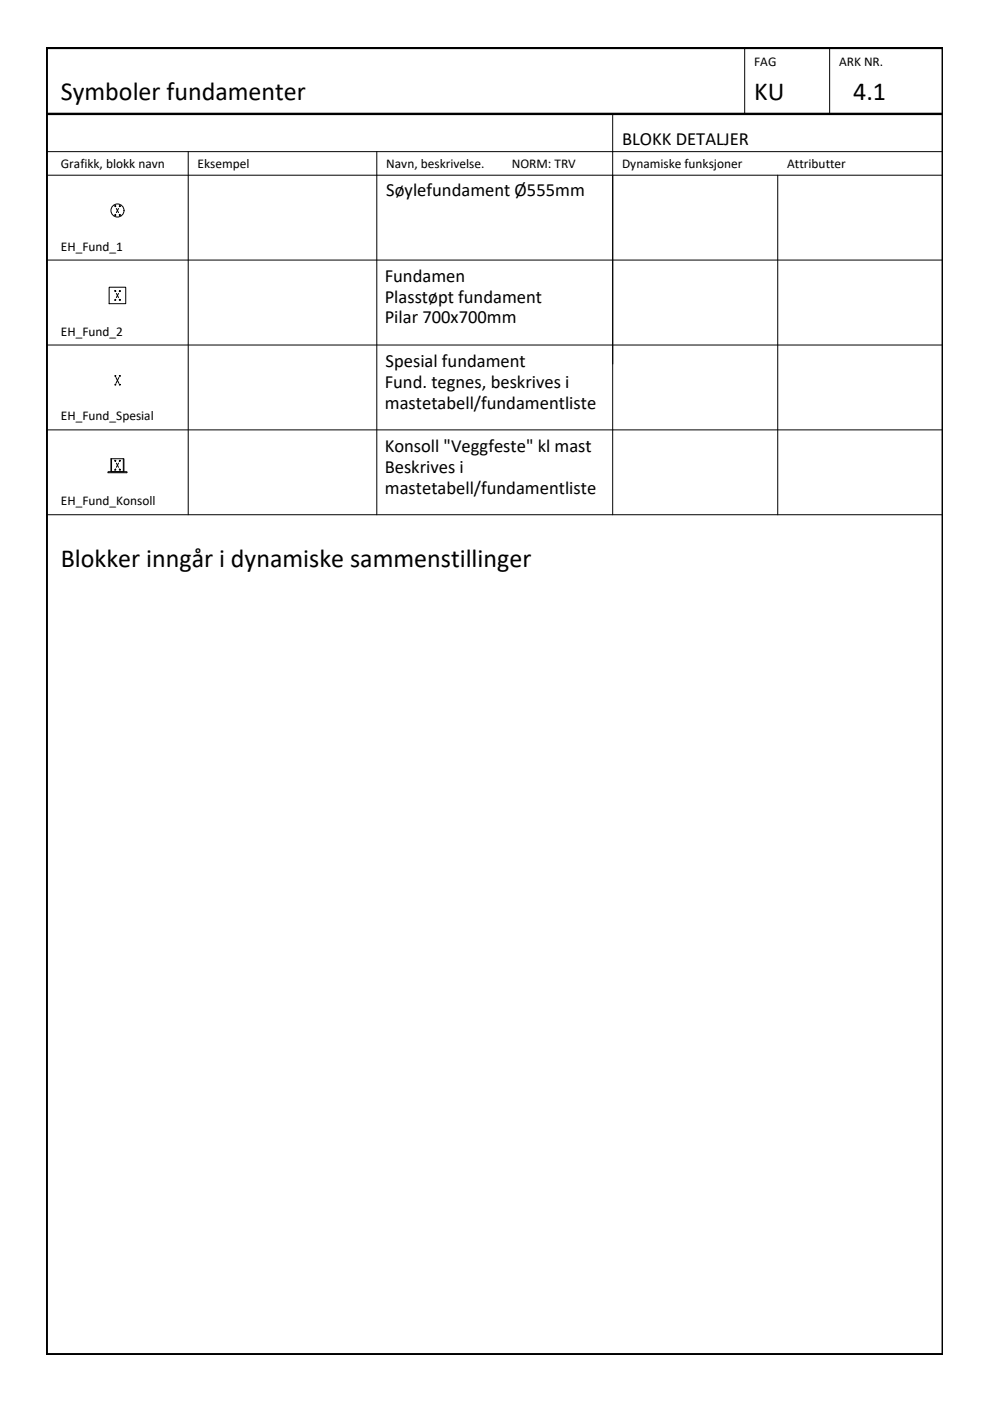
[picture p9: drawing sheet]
<svg xmlns="http://www.w3.org/2000/svg" width="210mm" height="297mm" viewBox="0 0 210 297" stroke-linecap="round" stroke-linejoin="round" font-family="sans-serif">
<!-- layer: JBTEH_KL_Fundamernt -->
<g fill="none" stroke="#000" stroke-width=".21">
<path d="M24.3 43.6l.2 .2M24.5 45.4l-.2 .3M24.7 44.2l.4 .9M25.1 44.2l-.4 .9M25.3 45.4l.1 .3M25.4 43.6l-.1 .2M23.1 60.9h3.6v3.5h-3.6zM24.3 61.6l.2 .2M24.5 63.5l-.2 .2M24.7 62.2l.4 .9M25.1 62.2l-.4 .9M25.3 63.5l.1 .2"/>
<path d="M25.4 61.6l-.1 .2M23.5 97.3h2.8v2.7h-2.8zM23.7 97.3v2.7M24.3 97.6l.2 .3M24.5 99.4l-.2 .3M24.6 80l.6 1.3M24.7 98.2l.4 .9M25.1 98.2l-.4 .9M25.2 80l-.6 1.3M25.3 99.4l.1 .3M25.4 97.6l-.1 .3M26.1 97.3v2.7"/>
<path d="M22.9 100h4v.2h-4z"/>
<circle cx="24.4" cy="43.7" r=".1"/>
<circle cx="24.4" cy="45.6" r=".1"/>
<circle cx="24.9" cy="44.6" r="1.39"/>
<circle cx="25.4" cy="45.6" r=".1"/>
<circle cx="25.4" cy="43.7" r=".1"/>
<circle cx="24.4" cy="63.6" r=".1"/>
<circle cx="24.4" cy="79.7" r=".1"/>
<circle cx="24.4" cy="61.7" r=".1"/>
<circle cx="25.4" cy="79.7" r=".1"/>
<circle cx="25.4" cy="61.7" r=".1"/>
<circle cx="25.4" cy="63.6" r=".1"/>
<circle cx="24.4" cy="81.6" r=".1"/>
<circle cx="24.4" cy="97.7" r=".1"/>
<circle cx="24.4" cy="99.6" r=".1"/>
<circle cx="25.4" cy="81.6" r=".1"/>
<circle cx="25.4" cy="99.6" r=".1"/>
<circle cx="25.4" cy="97.7" r=".1"/>
</g>
<!-- layer: RAMME SYMBOLER -->
<path d="M157.9 10.2v14M175.9 10.2v14M9.9 37.1h190M9.9 32.2h190M39.9 32.2v76.9M79.9 32.2v76.9M129.9 24.2v84.9M164.9 37.1v72M9.9 55.1h190M9.9 73.2h190M9.9 91.1h190M9.9 109.1h190" fill="none" stroke="#000" stroke-width=".21"/>
<!-- layer: RAMME -->
<path d="M9.9 10.2h190v276.9h-190zM9.9 24.2h190" fill="none" stroke="#000" stroke-width=".51"/>
<g font-size="5.5">
<text x="12.9" y="21.1">Symboler fundamenter</text>
<text x="159.9" y="21.1">KU</text>
<text x="180.9" y="21.1">4.1</text>
<text x="12.9" y="120.1">Blokker inngår i dynamiske sammenstillinger</text>
</g>
<g font-size="3.9">
<text x="131.9" y="30.6">BLOKK DETALJER</text>
<text x="81.9" y="41.7">Søylefundament Ø555mm</text>
<text x="81.6" y="59.8">Fundamen</text>
<text x="81.6" y="64.2">Plasstøpt fundament</text>
<text x="81.6" y="68.5">Pilar 700x700mm</text>
<text x="81.8" y="77.8">Spesial fundament</text>
<text x="81.6" y="82.2">Fund. tegnes, beskrives i</text>
<text x="81.6" y="86.7">mastetabell/fundamentliste</text>
<text x="81.6" y="95.8">Konsoll &quot;Veggfeste&quot; kl mast</text>
<text x="81.6" y="100.2">Beskrives i</text>
<text x="81.6" y="104.7">mastetabell/fundamentliste</text>
</g>
<g font-size="2.8">
<text x="159.9" y="13.9">FAG</text>
<text x="177.9" y="13.9">ARK NR.</text>
<text x="12.9" y="35.6">Grafikk, blokk navn</text>
<text x="41.9" y="35.6">Eksempel</text>
<text x="81.9" y="35.6">Navn, beskrivelse.</text>
<text x="108.5" y="35.6">NORM: TRV</text>
<text x="131.9" y="35.6">Dynamiske funksjoner</text>
<text x="166.9" y="35.6">Attributter</text>
<text x="12.9" y="53.1">EH_Fund_1</text>
<text x="12.9" y="71.1">EH_Fund_2</text>
<text x="12.9" y="89.2">EH_Fund_Spesial</text>
<text x="12.9" y="107.1">EH_Fund_Konsoll</text>
</g>
</svg>
